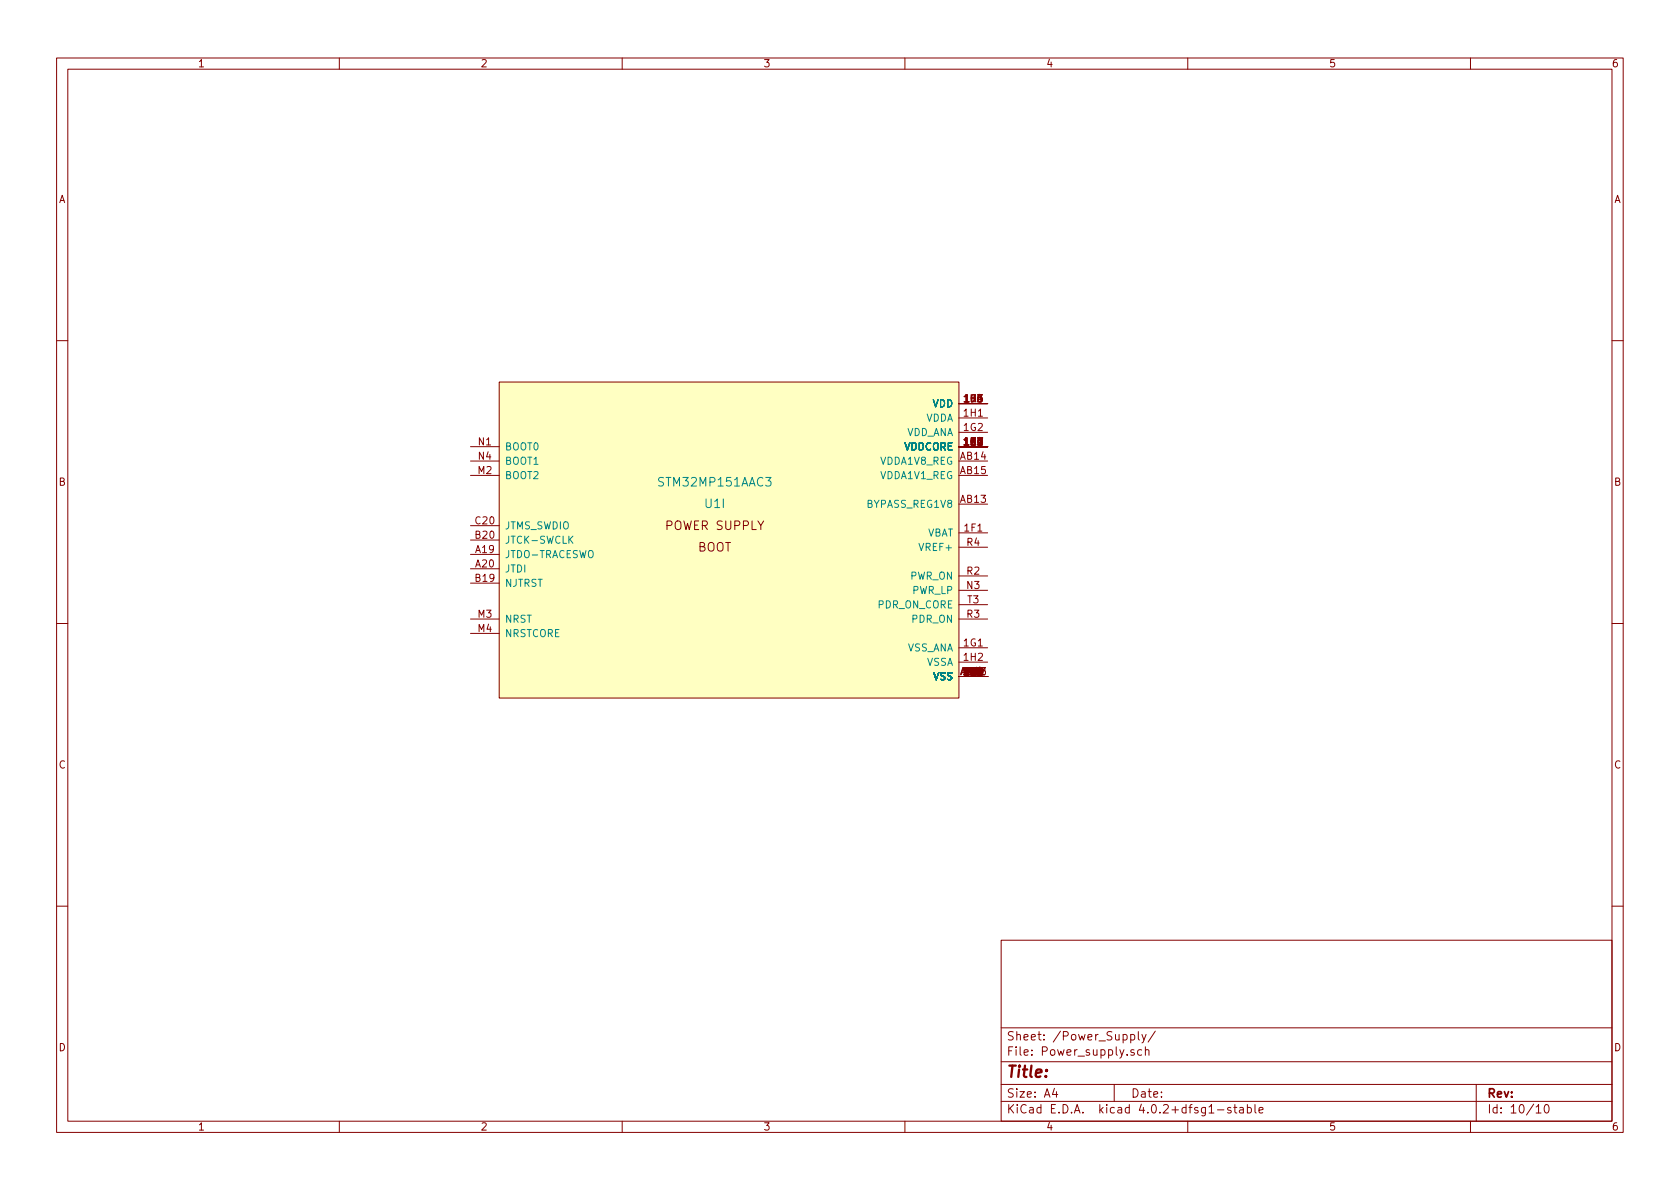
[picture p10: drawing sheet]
<svg xmlns="http://www.w3.org/2000/svg" width="297mm" height="210mm" viewBox="0 0 297 210" stroke-linecap="round" stroke-linejoin="round" font-family="sans-serif">
<g fill="none" stroke="#840000" stroke-width=".18">
<path d="M10 10.3h277v189.9h-277zM12 12.2h273v186.1h-273zM60 10.3v1.9M110 10.3v1.9M160 10.3v1.9M210 10.3v1.9M260 10.3v1.9M10 60.2h2M83.2 79h5.1M88.3 67.6h81.2v55.8h-81.2zM169.5 79h5.1M169.5 73.9h5.1"/>
<path d="M169.5 76.4h5.1M169.5 71.4h5.1M285 60.2h2M83.2 84.1h5.1M83.2 81.5h5.1M83.2 95.5h5.1M83.2 93h5.1M83.2 98h5.1M169.5 84.1h5.1M169.5 81.5h5.1M169.5 96.8h5.1M169.5 94.2h5.1"/>
<path d="M169.5 89.1h5.1M10 110.3h2M83.2 109.5h5.1M83.2 112h5.1M83.2 100.6h5.1M83.2 103.1h5.1M169.5 119.6h5.1M169.5 101.8h5.1M169.5 109.5h5.1M169.5 104.4h5.1M169.5 106.9h5.1M169.5 114.5h5.1"/>
<path d="M169.5 117.1h5.1M169.8 119.3l.4-1.2 .5 1.2M170 118.9h.5M173.5 118.1h.7l-.4 .4 .4 .1v.6l-.2 .1-.5-.1M285 110.3h2M10 160.2h2M177 166.3h108v32h-108zM285 160.2h2M60 198.3v1.9M110 198.3v1.9M160 198.3v1.9M177 194.8h108"/>
<path d="M177 191.8h108M177 187.8h108M177 181.8h108M186.4 192.5l-.3 1h.9M186.8 193v1M197 191.8v3M199.9 183l.5-.1 .2 .3-.1 .6h-.6M200.5 185.7a.37 .37 0 0 0-.6 .1l.1 .2 .5 .2 .1 .1-.2 .3-.5-.1M201.3 182.4v1.3l.2 .2M201.9 185.7l-.5-.1-.3 .3 .1 .6 .2 .1 .5-.1M201.9 182.9l.4 1M202.5 185.7l.2-.1 .4 .1v.9"/>
<path d="M202.5 185.1v1.5M202.6 182.9l-.5 1.4-.2 .1M204.3 182.3l-1.3 2M210 198.3v1.9M215.3 196.3h1.1M217.6 195.9a.37 .37 0 0 0-.6 .1l.1 .3 .5 .1 .1 .1-.2 .3-.5-.1M218.1 195.8h.6M218.3 195.3v1.3l.4 .2M219.2 195.9h.6v.9M219.8 196.2l-.4 .1-.3 .2 .3 .3 .4-.1M220.5 195.9l.5-.1 .3 .3-.2 .6h-.6M220.5 195.3v1.5"/>
<path d="M221.9 195.3v1.3l.2 .2M222.6 196.3l.7-.1v-.3l-.5-.1-.2 .2 .1 .7h.6M260 198.3v1.9M261 191.8v6.5M271.6 195.8l.4-.5v1.5M271.6 196.8h.9M273.2 195.5l.2-.2a.81 .81 0 0 1 .6 .6 .81 .81 0 0 1-.3 .8l-.2 .1a.79 .79 0 0 1-.3-1.3z"/>
</g>
<path d="M88.3 67.6h81.2v55.8h-81.2z" fill="#ffffc2" stroke="#ffffc2" stroke-width=".18"/>
<path d="M100.8 95.3l.5 .8M101.3 94.8l-.7 .7" fill="none" stroke="#008484" stroke-width=".18"/>
<text font-size="2.8" fill="#840000" x="178" y="190.5">Title:</text>
<g font-size="2.1" fill="#008484">
<text x="116.7" y="86">STM32MP151AAC3</text>
<text x="124.7" y="89.8">U1I</text>
</g>
<g font-size="2.1" fill="#840000">
<text x="117.8" y="93.7">POWER SUPPLY</text>
<text x="123.3" y="97.5">BOOT</text>
<text x="178" y="184">Sheet: /Power_Supply/</text>
<text x="178" y="186.7">File: Power_supply.sch</text>
<text x="178" y="196.9">KiCad E.D.A. kicad 4.0.2+dfsg1-stable</text>
<text x="178" y="194.1">Size: A4</text>
<text x="200" y="194.1">Date:</text>
<text x="263" y="194.1">Rev:</text>
<text x="263" y="196.9">Id: 10/10</text>
</g>
<g font-size="1.8" fill="#840000">
<text x="35" y="11.9">1</text>
<text x="85" y="11.9">2</text>
<text x="135" y="11.9">3</text>
<text x="185" y="11.9">4</text>
<text x="235" y="11.9">5</text>
<text x="285" y="11.9">6</text>
<text x="10.4" y="35.9">A</text>
<text x="285.4" y="35.9">A</text>
<text x="170.6" y="71.1">1J2</text>
<text x="170.4" y="76.2">1G2</text>
<text x="170.5" y="73.7">1H1</text>
<text x="84.5" y="83.8">M2</text>
<text x="84.6" y="78.7">N1</text>
<text x="84.6" y="81.3">N4</text>
<text x="169.8" y="81.3">AB14</text>
<text x="169.8" y="83.8">AB15</text>
<text x="170.5" y="78.7">1B1</text>
<text x="171.4" y="78.7">C</text>
<text x="10.4" y="85.9">B</text>
<text x="169.8" y="88.9">AB13</text>
<text x="285.4" y="85.9">B</text>
<text x="84.1" y="95.2">B20</text>
<text x="84.1" y="92.7">C20</text>
<text x="170.6" y="94">1F1</text>
<text x="84.1" y="100.3">A20</text>
<text x="84.1" y="97.8">A19</text>
<text x="171" y="101.6">R2</text>
<text x="171" y="96.5">R4</text>
<text x="84.1" y="102.9">B19</text>
<text x="171" y="104.1">N3</text>
<text x="171.1" y="106.7">T3</text>
<text x="84.5" y="109.2">M3</text>
<text x="84.5" y="111.8">M4</text>
<text x="171" y="109.2">R3</text>
<text x="170.4" y="114.3">1G1</text>
<text x="170.5" y="119.4">K</text>
<text x="170.5" y="116.8">1H2</text>
<text x="170.5" y="119.4">A23</text>
<text x="170.6" y="119.4">1F4</text>
<text x="171" y="119.4">C7</text>
<text x="171" y="119.4">P3</text>
<text x="171.4" y="119.4">D</text>
<text x="171.4" y="119.4">H</text>
<text x="171.5" y="119.4">E</text>
<text x="171.5" y="119.4">F</text>
<text x="10.4" y="135.9">C</text>
<text x="285.4" y="135.9">C</text>
<text x="10.4" y="185.9">D</text>
<text x="285.4" y="185.9">D</text>
<text x="35" y="199.9">1</text>
<text x="85" y="199.9">2</text>
<text x="135" y="199.9">3</text>
<text x="185" y="199.9">4</text>
<text x="235" y="199.9">5</text>
<text x="285" y="199.9">6</text>
</g>
<g font-size="1.8" fill="#008484">
<text x="160" y="77.1">VDD_ANA</text>
<text x="163.5" y="74.5">VDDA</text>
<text x="164.8" y="72">VDD</text>
<text x="89.3" y="79.6">BOOT0</text>
<text x="89.3" y="82.2">BOOT1</text>
<text x="155.5" y="82.2">VDDA1V8_REG</text>
<text x="159.7" y="79.6">VDDCORE</text>
<text x="89.3" y="84.7">BOOT2</text>
<text x="153.3" y="89.8">BYPASS_REG1V8</text>
<text x="155.5" y="84.7">VDDA1V1_REG</text>
<text x="89.3" y="93.6">JTMS_SWDIO</text>
<text x="163.7" y="94.9">VBAT</text>
<text x="89.3" y="101.2">JTDI</text>
<text x="89.3" y="96.1">JTCK-SWCLK</text>
<text x="89.3" y="98.7">JTDO-TRACESWO</text>
<text x="162.8" y="97.4">VREF+</text>
<text x="89.3" y="103.8">NJTRST</text>
<text x="155.1" y="107.6">PDR_ON_CORE</text>
<text x="160.8" y="102.5">PWR_ON</text>
<text x="161.2" y="105">PWR_LP</text>
<text x="89.3" y="110.1">NRST</text>
<text x="89.3" y="112.6">NRSTCORE</text>
<text x="161.2" y="110.1">PDR_ON</text>
<text x="160.2" y="115.2">VSS_ANA</text>
<text x="163.7" y="117.7">VSSA</text>
<text x="165" y="120.3">VSS</text>
</g>
</svg>
